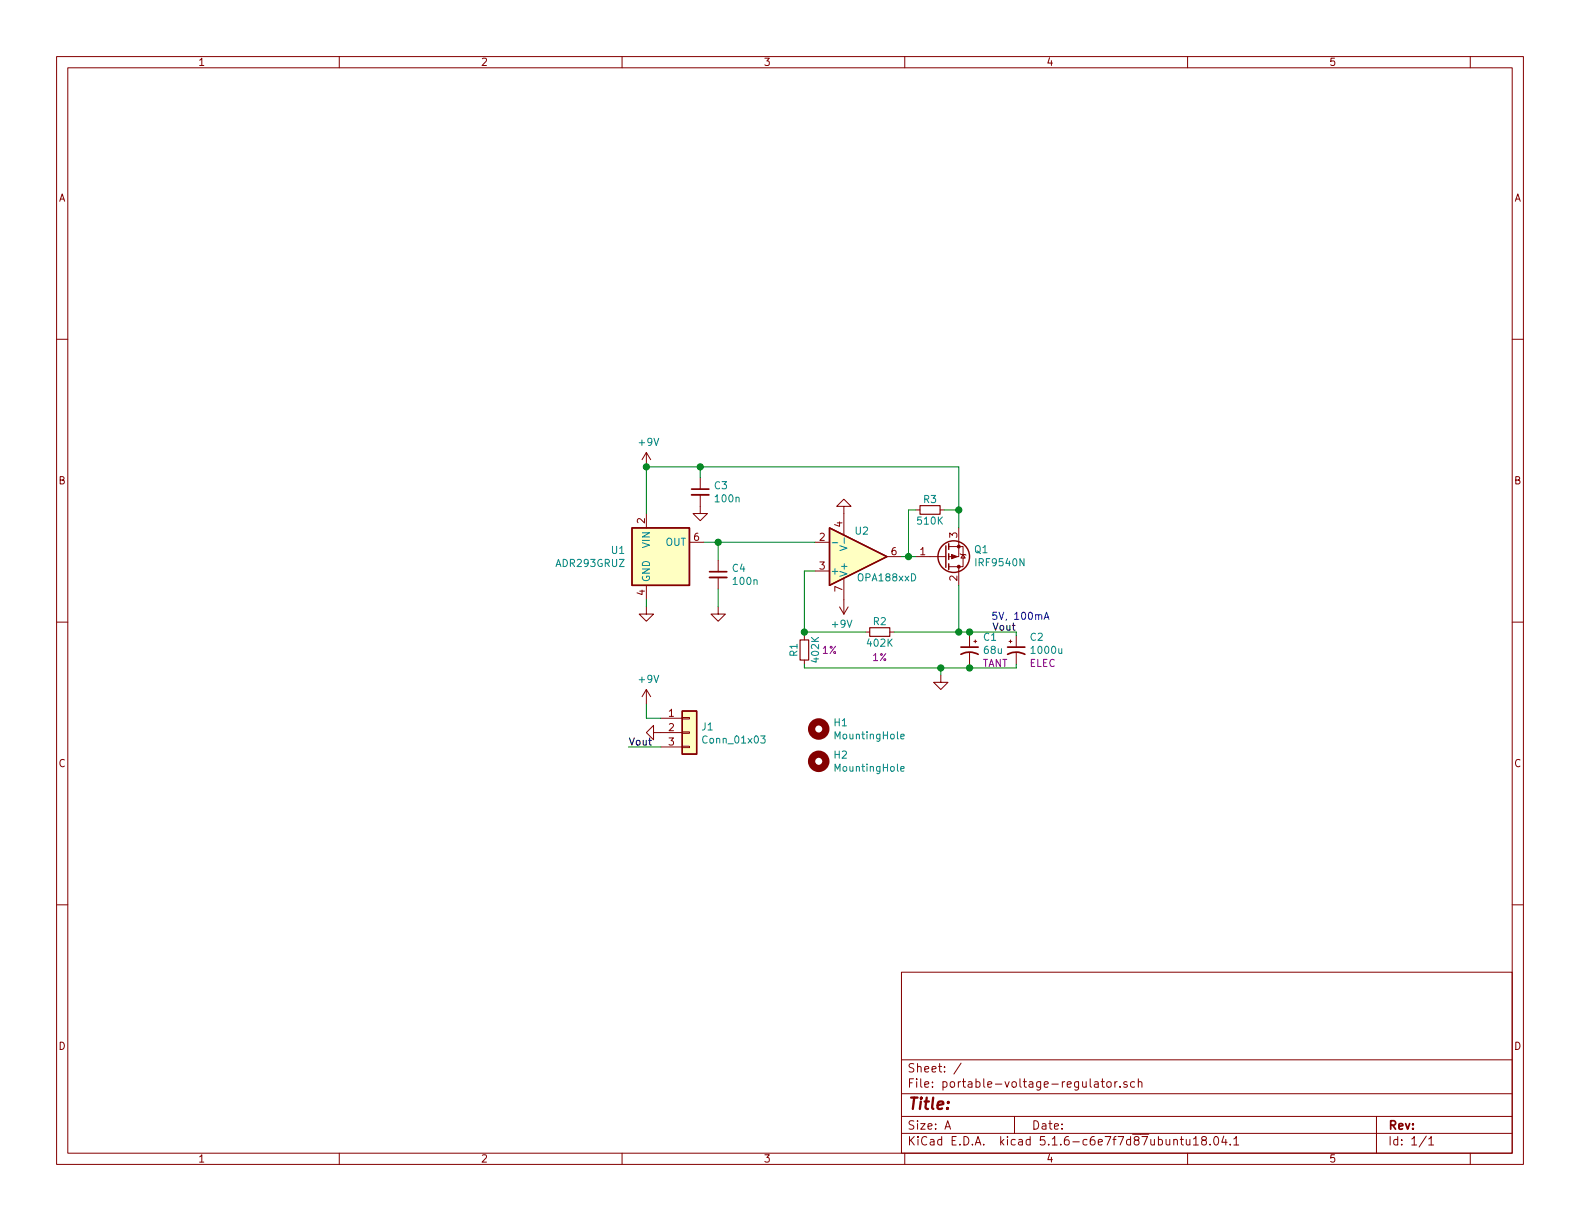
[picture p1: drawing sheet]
EESchema Schematic File Version 4
EELAYER 30 0
EELAYER END
$Descr A 11000 8500
encoding utf-8
Sheet 1 1
Title ""
Date ""
Rev ""
Comp ""
Comment1 ""
Comment2 ""
Comment3 ""
Comment4 ""
$EndDescr
$Comp
L Mechanical:MountingHole H2
U 1 1
P 5700 5300
F 0 "H2" H 5800 5346 50  0000 L CNN
F 1 "MountingHole" H 5800 5255 50  0000 L CNN
F 2 "MountingHole:MountingHole_2.7mm_M2.5" H 5700 5300 50  0001 C CNN
F 3 "~" H 5700 5300 50  0001 C CNN
	1    5700 5300
	1    0    0    -1  
$EndComp
$Comp
L Mechanical:MountingHole H1
U 1 1
P 5700 5075
F 0 "H1" H 5800 5121 50  0000 L CNN
F 1 "MountingHole" H 5800 5030 50  0000 L CNN
F 2 "MountingHole:MountingHole_2.7mm_M2.5" H 5700 5075 50  0001 C CNN
F 3 "~" H 5700 5075 50  0001 C CNN
	1    5700 5075
	1    0    0    -1  
$EndComp
Wire Wire Line
	4500 4900 4500 5000
$Comp
L power:GND #PWR09
U 1 1
P 4600 5100
F 0 "#PWR09" H 4600 4850 50  0001 C CNN
F 1 "GND" H 4605 4927 50  0001 C CNN
F 2 "" H 4600 5100 50  0001 C CNN
F 3 "" H 4600 5100 50  0001 C CNN
	1    4600 5100
	0    1    1    0   
$EndComp
Wire Wire Line
	4600 5200 4375 5200
Wire Wire Line
	4500 5000 4600 5000
Text Label 4375 5200 0    50   ~ 0
Vout
$Comp
L power:GND #PWR03
U 1 1
P 5000 4225
F 0 "#PWR03" H 5000 3975 50  0001 C CNN
F 1 "GND" H 5005 4052 50  0001 C CNN
F 2 "" H 5000 4225 50  0001 C CNN
F 3 "" H 5000 4225 50  0001 C CNN
	1    5000 4225
	1    0    0    -1  
$EndComp
$Comp
L power:GND #PWR02
U 1 1
P 4500 4225
F 0 "#PWR02" H 4500 3975 50  0001 C CNN
F 1 "GND" H 4505 4052 50  0001 C CNN
F 2 "" H 4500 4225 50  0001 C CNN
F 3 "" H 4500 4225 50  0001 C CNN
	1    4500 4225
	1    0    0    -1  
$EndComp
$Comp
L Device:C_Small C3
U 1 1
P 4875 3425
F 0 "C3" H 4967 3471 50  0000 L CNN
F 1 "100n" H 4967 3380 50  0000 L CNN
F 2 "Capacitor_SMD:C_0603_1608Metric" H 4875 3425 50  0001 C CNN
F 3 "~" H 4875 3425 50  0001 C CNN
	1    4875 3425
	1    0    0    -1  
$EndComp
Wire Wire Line
	4500 3250 4500 3575
$Comp
L Device:R_Small R3
U 1 1
P 6475 3550
F 0 "R3" V 6400 3550 50  0000 C CNN
F 1 "510K" V 6550 3550 50  0000 C CNN
F 2 "Resistor_SMD:R_0603_1608Metric" H 6475 3550 50  0001 C CNN
F 3 "~" H 6475 3550 50  0001 C CNN
	1    6475 3550
	0    1    1    0   
$EndComp
$Comp
L Device:C_Small C4
U 1 1
P 5000 4000
F 0 "C4" H 5092 4046 50  0000 L CNN
F 1 "100n" H 5092 3955 50  0000 L CNN
F 2 "Capacitor_SMD:C_0603_1608Metric" H 5000 4000 50  0001 C CNN
F 3 "~" H 5000 4000 50  0001 C CNN
	1    5000 4000
	1    0    0    -1  
$EndComp
$Comp
L ADR293xRUZ:ADR293GRUZ U1
U 1 1
P 4600 3875
F 0 "U1" H 4356 3921 50  0000 R CNN
F 1 "ADR293GRUZ" H 4356 3830 50  0000 R CNN
F 2 "Package_SO:TSSOP-8_4.4x3mm_P0.65mm" H 4600 3375 50  0001 C CNN
F 3 "https://www.analog.com/media/en/technical-documentation/data-sheets/ADR293.pdf" H 4600 4025 50  0001 C CNN
	1    4600 3875
	1    0    0    -1  
$EndComp
$Comp
L power:GND #PWR04
U 1 1
P 4875 3525
F 0 "#PWR04" H 4875 3275 50  0001 C CNN
F 1 "GND" H 4880 3352 50  0001 C CNN
F 2 "" H 4875 3525 50  0001 C CNN
F 3 "" H 4875 3525 50  0001 C CNN
	1    4875 3525
	1    0    0    -1  
$EndComp
Wire Wire Line
	4875 3250 4875 3325
Wire Wire Line
	4900 3775 5000 3775
Wire Wire Line
	5000 3775 5000 3900
Wire Wire Line
	5000 4100 5000 4225
Wire Wire Line
	4500 4175 4500 4225
$Comp
L power:+9V #PWR01
U 1 1
P 4500 3250
F 0 "#PWR01" H 4500 3100 50  0001 C CNN
F 1 "+9V" H 4515 3423 50  0000 C CNN
F 2 "" H 4500 3250 50  0001 C CNN
F 3 "" H 4500 3250 50  0001 C CNN
	1    4500 3250
	1    0    0    -1  
$EndComp
Connection ~ 4500 3250
Wire Wire Line
	5675 3775 5000 3775
Connection ~ 5000 3775
$Comp
L power:GND #PWR05
U 1 1
P 5875 3575
F 0 "#PWR05" H 5875 3325 50  0001 C CNN
F 1 "GND" H 5880 3402 50  0001 C CNN
F 2 "" H 5875 3575 50  0001 C CNN
F 3 "" H 5875 3575 50  0001 C CNN
	1    5875 3575
	-1   0    0    1   
$EndComp
$Comp
L power:+9V #PWR06
U 1 1
P 5875 4175
F 0 "#PWR06" H 5875 4025 50  0001 C CNN
F 1 "+9V" H 5890 4348 50  0000 C CNN
F 2 "" H 5875 4175 50  0001 C CNN
F 3 "" H 5875 4175 50  0001 C CNN
	1    5875 4175
	-1   0    0    1   
$EndComp
$Comp
L Device:R_Small R1
U 1 1
P 5600 4525
F 0 "R1" V 5525 4525 50  0000 C CNN
F 1 "402K" V 5675 4525 50  0000 C CNN
F 2 "Resistor_SMD:R_0603_1608Metric" H 5600 4525 50  0001 C CNN
F 3 "~" H 5600 4525 50  0001 C CNN
F 4 "1%" H 5775 4525 50  0000 C CNN "Description"
	1    5600 4525
	1    0    0    -1  
$EndComp
$Comp
L Transistor_FET:IRF9540N Q1
U 1 1
P 6575 3875
F 0 "Q1" H 6779 3829 50  0000 L CNN
F 1 "IRF9540N" H 6779 3920 50  0000 L CNN
F 2 "Package_TO_SOT_THT:TO-220-3_Vertical" H 6775 3800 50  0001 L CIN
F 3 "http://www.irf.com/product-info/datasheets/data/irf9540n.pdf" H 6575 3875 50  0001 L CNN
	1    6575 3875
	1    0    0    1   
$EndComp
$Comp
L Device:CP1_Small C1
U 1 1
P 6750 4525
F 0 "C1" H 6659 4616 50  0000 R CNN
F 1 "68u" H 6659 4525 50  0000 R CNN
F 2 "Capacitor_Tantalum_SMD:CP_EIA-3528-12_Kemet-T_Pad1.50x2.35mm_HandSolder" H 6750 4525 50  0001 C CNN
F 3 "~" H 6750 4525 50  0001 C CNN
F 4 "TANT" H 6659 4434 50  0000 R CNN "Description"
	1    6750 4525
	-1   0    0    -1  
$EndComp
$Comp
L Device:CP1_Small C2
U 1 1
P 7075 4525
F 0 "C2" H 7166 4616 50  0000 L CNN
F 1 "1000u" H 7166 4525 50  0000 L CNN
F 2 "Capacitor_SMD:CP_Elec_6.3x5.4_Nichicon" H 7075 4525 50  0001 C CNN
F 3 "~" H 7075 4525 50  0001 C CNN
F 4 "ELEC" H 7166 4434 50  0000 L CNN "Description"
	1    7075 4525
	1    0    0    -1  
$EndComp
$Comp
L Device:R_Small R2
U 1 1
P 6125 4400
F 0 "R2" V 6050 4400 50  0000 C CNN
F 1 "402K" V 6200 4400 50  0000 C CNN
F 2 "Resistor_SMD:R_0603_1608Metric" H 6125 4400 50  0001 C CNN
F 3 "~" H 6125 4400 50  0001 C CNN
F 4 "1%" V 6300 4400 50  0000 C CNN "Description"
	1    6125 4400
	0    1    1    0   
$EndComp
Wire Wire Line
	4500 3250 4875 3250
Wire Wire Line
	6375 3550 6325 3550
Wire Wire Line
	6325 3550 6325 3875
Wire Wire Line
	6325 3875 6275 3875
Wire Wire Line
	6325 3875 6375 3875
Connection ~ 6325 3875
Wire Wire Line
	6675 3675 6675 3550
Wire Wire Line
	6675 3250 4875 3250
Connection ~ 4875 3250
Wire Wire Line
	6575 3550 6675 3550
Connection ~ 6675 3550
Wire Wire Line
	6675 3550 6675 3250
Wire Wire Line
	5675 3975 5600 3975
Wire Wire Line
	5600 3975 5600 4400
Wire Wire Line
	6025 4400 5600 4400
Connection ~ 5600 4400
Wire Wire Line
	5600 4400 5600 4425
Wire Wire Line
	6750 4425 6750 4400
Wire Wire Line
	6750 4400 6675 4400
Wire Wire Line
	7075 4425 7075 4400
Wire Wire Line
	7075 4400 6750 4400
Connection ~ 6750 4400
$Comp
L power:GND #PWR07
U 1 1
P 6550 4700
F 0 "#PWR07" H 6550 4450 50  0001 C CNN
F 1 "GND" H 6555 4527 50  0001 C CNN
F 2 "" H 6550 4700 50  0001 C CNN
F 3 "" H 6550 4700 50  0001 C CNN
	1    6550 4700
	1    0    0    -1  
$EndComp
Wire Wire Line
	7075 4625 7075 4650
Wire Wire Line
	7075 4650 6750 4650
Wire Wire Line
	5600 4625 5600 4650
Wire Wire Line
	6550 4650 6550 4700
Connection ~ 6550 4650
Wire Wire Line
	6550 4650 5600 4650
Wire Wire Line
	6750 4625 6750 4650
Connection ~ 6750 4650
Wire Wire Line
	6750 4650 6550 4650
Wire Wire Line
	6675 4075 6675 4400
Connection ~ 6675 4400
Wire Wire Line
	6675 4400 6225 4400
Text Label 7075 4400 2    50   ~ 0
Vout
Text Notes 6900 4325 0    50   ~ 0
5V, 100mA
$Comp
L power:+9V #PWR0101
U 1 1
P 4500 4900
F 0 "#PWR0101" H 4500 4750 50  0001 C CNN
F 1 "+9V" H 4515 5073 50  0000 C CNN
F 2 "" H 4500 4900 50  0001 C CNN
F 3 "" H 4500 4900 50  0001 C CNN
	1    4500 4900
	1    0    0    -1  
$EndComp
$Comp
L Connector_Generic:Conn_01x03 J1
U 1 1
P 4800 5100
F 0 "J1" H 4880 5142 50  0000 L CNN
F 1 "Conn_01x03" H 4880 5051 50  0000 L CNN
F 2 "Connector_PinSocket_2.54mm:PinSocket_1x03_P2.54mm_Vertical" H 4800 5100 50  0001 C CNN
F 3 "~" H 4800 5100 50  0001 C CNN
	1    4800 5100
	1    0    0    -1  
$EndComp
$Comp
L Amplifier_Operational:OPA188xxD U2
U 1 1
P 5975 3875
F 0 "U2" H 6000 3700 50  0000 C CNN
F 1 "OPA188xxD" H 6175 4025 50  0000 C CNN
F 2 "Package_SO:SOIC-8_3.9x4.9mm_P1.27mm" H 5875 3675 50  0001 L CNN
F 3 "http://www.ti.com/lit/ds/symlink/opa188.pdf" H 6125 4025 50  0001 C CNN
	1    5975 3875
	1    0    0    1   
$EndComp
$EndSCHEMATC
